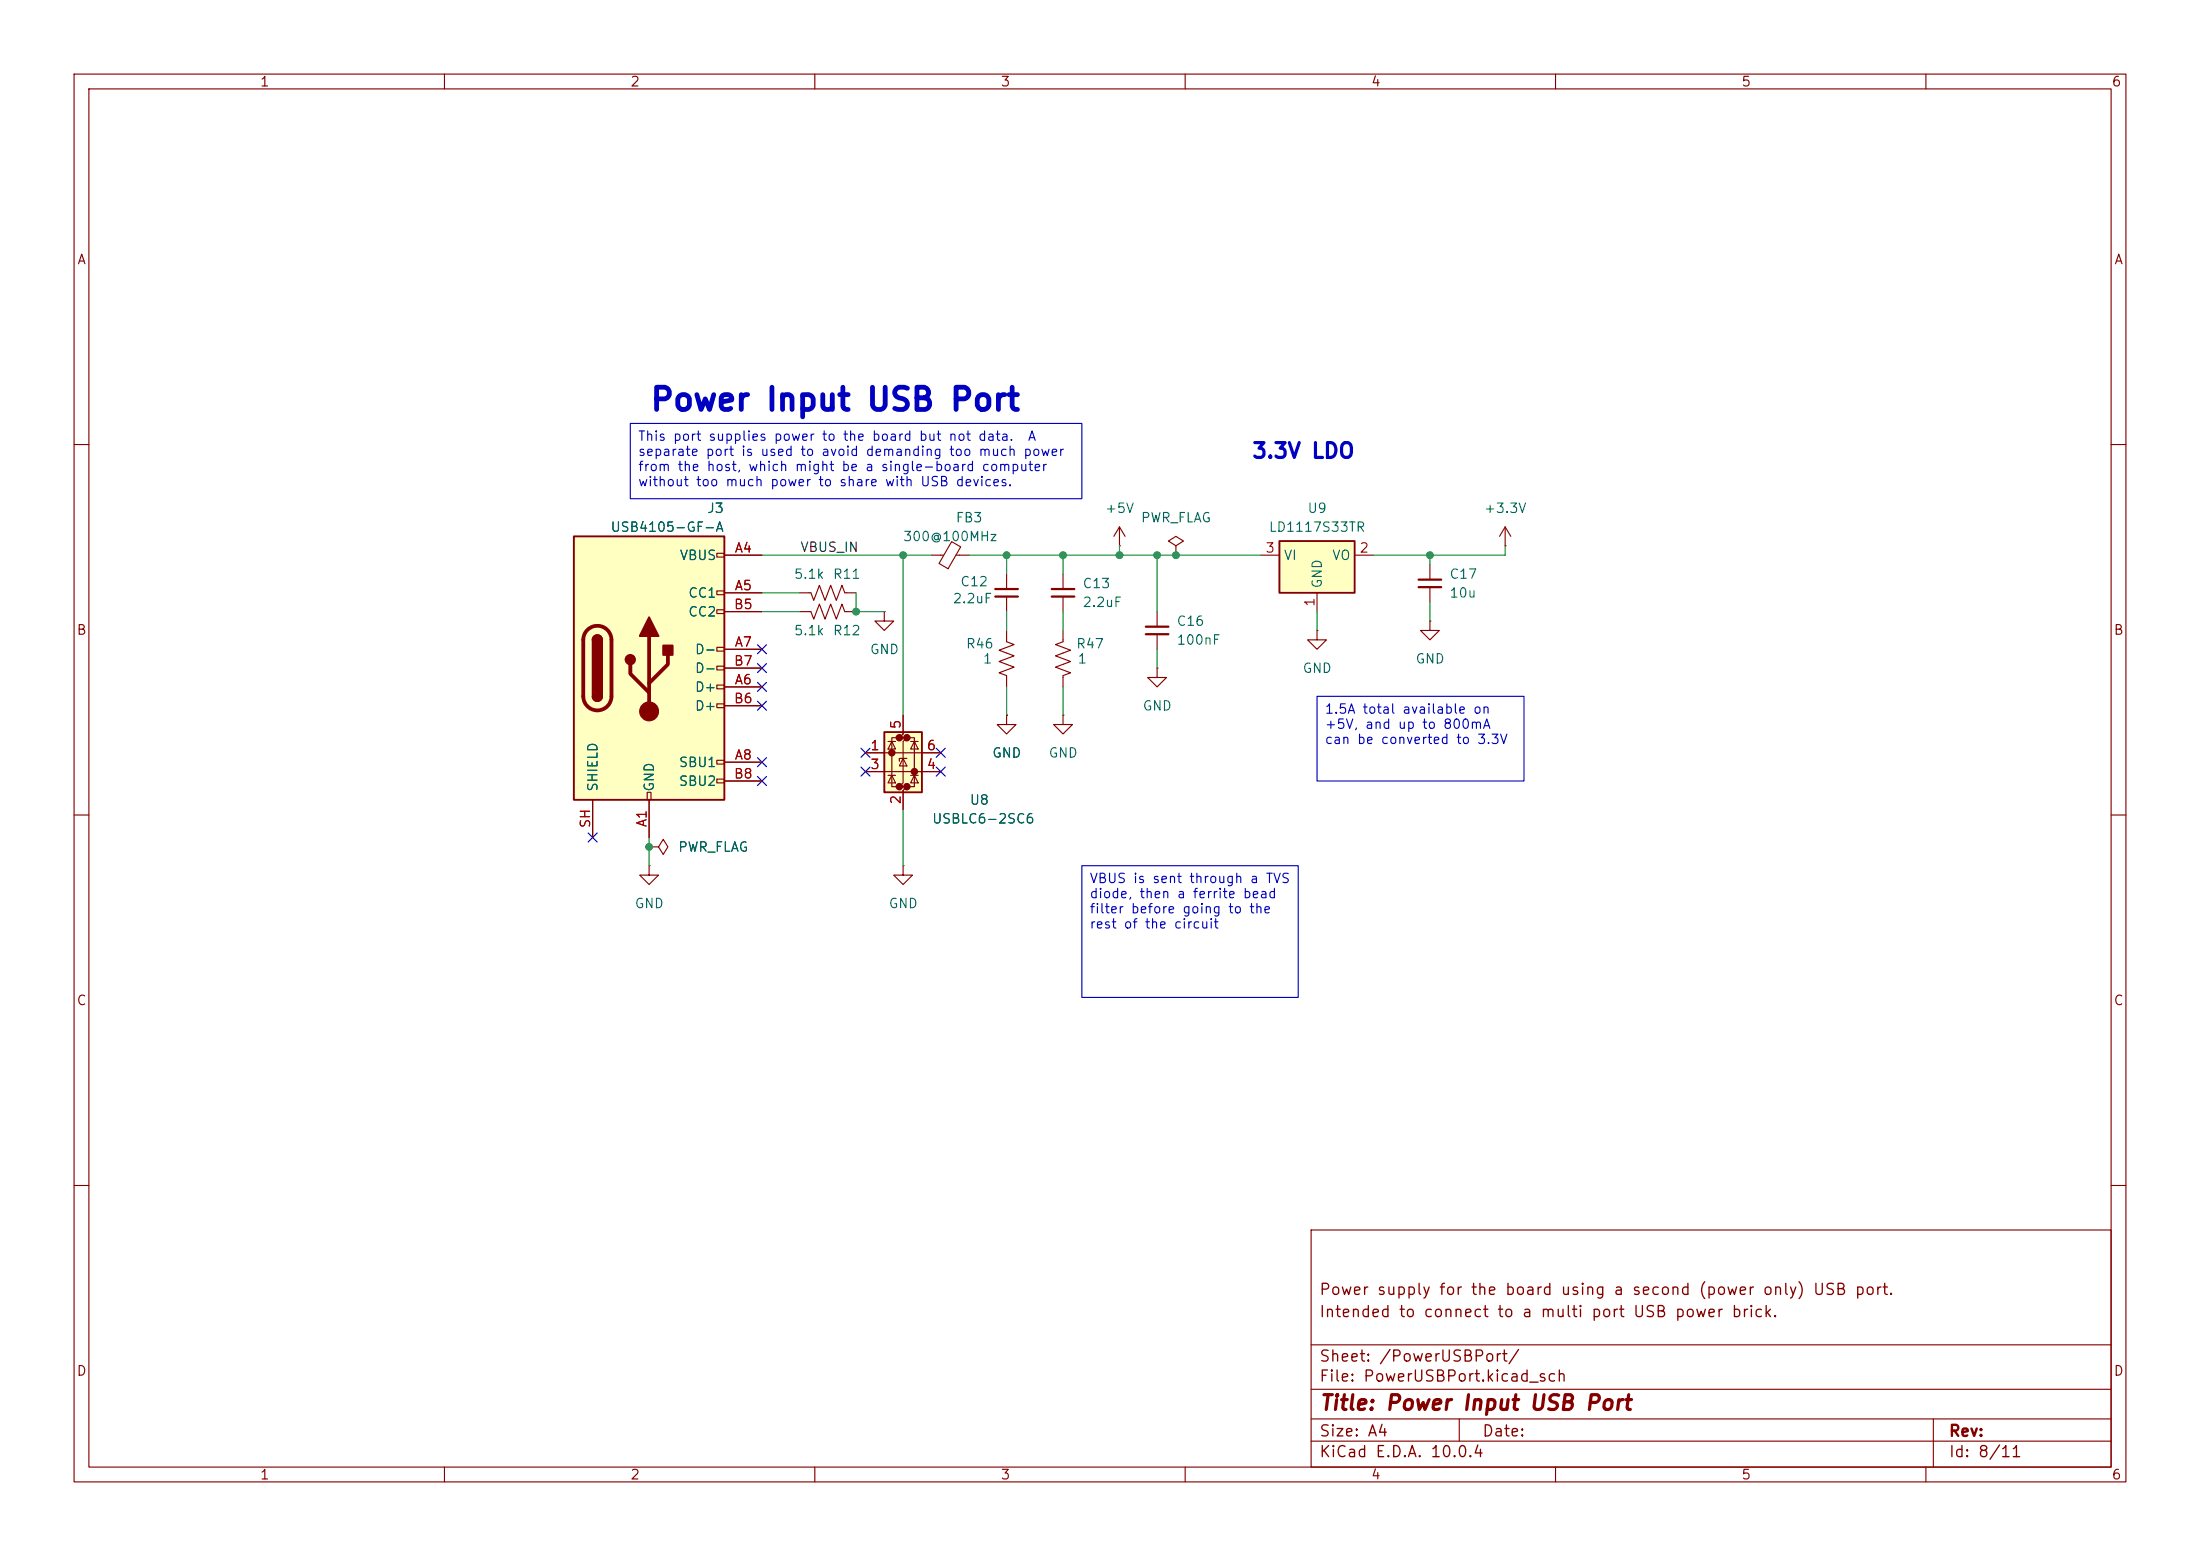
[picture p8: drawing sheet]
<svg xmlns="http://www.w3.org/2000/svg" width="297mm" height="210mm" viewBox="0 0 297 210" stroke-linecap="round" stroke-linejoin="round" font-family="sans-serif">
<g fill="none" stroke="#840000" stroke-width=".15">
<path d="M10 10h277v190h-277zM12 12h273v186h-273zM60 10v2M110 10v2M160 10v2M210 10v2M260 10v2M10 60h2M135.9 77.5v2M285 60h2M107.9 80h1.6l.4 1 .7-2 .8 2 .7-2 .8 2 .8-2 .3 1h1.6M107.9 82.6h1.6l.4 1 .7-2.1 .8 2.1 .7-2.1 .8 2.1 .8-2.1 .3 1.1h1.6"/>
<path d="M119.4 82.6v1.2h-1.3l1.3 1.3 1.2-1.3h-1.2M119.4 82.6h.1M135.9 80.5v2.1M156.2 90.2v1.2h1.3l-1.3 1.3-1.3-1.3h1.3M156.2 90.2h.1M10 110h2M285 110h2M10 160h2M177 166h108v32h-108zM285 160h2M60 198v2M110 198v2"/>
<path d="M160 198v2M177 194.5h108M177 191.5h108M177 187.5h108M177 181.5h108M197 191.5v3M210 198v2M260 198v2M261 191.5v6.5"/>
</g>
<path d="M134.4 79.5h3M134.4 80.5h3" fill="none" stroke="#840000" stroke-width=".3"/>
<path d="M119.4 98.8h5.1v8.1h-5.1z" fill="#ffffc2"/>
<g fill="#840000" stroke="#840000" stroke-width=".51">
<circle cx="120.4" cy="101.6" r=".25"/>
<circle cx="121.4" cy="99.6" r=".25"/>
<circle cx="121.4" cy="106.2" r=".25"/>
<circle cx="122.4" cy="99.6" r=".25"/>
<circle cx="122.4" cy="106.2" r=".25"/>
<circle cx="123.4" cy="104.1" r=".25"/>
</g>
<g fill="none" stroke="#840000" stroke-width=".15">
<path d="M121.4 99.6h-1v6.6h1M121.9 96.5v2.6l-.5 .5h1l-.5 .5v5.6l-.5 .5h1l-.5 .5v2.5M122.4 99.6h1v6.6h-1M87.6 114.3h1.3l.6-1 .7 1-.7 1-.6-1M87.6 114.3h.1M87.6 116.8v1.3h-1.2l1.2 1.3 1.3-1.3h-1.3M87.6 116.8h.1M116.8 101.6h10.2M116.8 104.1h10.2M119.9 104.6h1M119.9 100.1h1M120.4 100.1l.5 1h-1z"/>
<path d="M120.4 104.6l.5 1.1h-1zM121.9 102.4l.5 1h-1zM122.4 102.4h-1v.3M122.9 104.6h1.1M122.9 100.1h1.1M123.4 100.1l.6 1h-1.1zM123.4 104.6l.6 1.1h-1.1z"/>
</g>
<path d="M119.4 98.8h5.1v8.1h-5.1z" fill="none" stroke="#840000" stroke-width=".25"/>
<path d="M172.7 73h10.2v7h-10.2z" fill="#ffffc2"/>
<path d="M172.7 73h10.2v7h-10.2z" fill="none" stroke="#840000" stroke-width=".25"/>
<g fill="none" stroke="#840000" stroke-width=".15">
<path d="M143.5 77.5v2M151.1 73.7h.1M151.1 71.1l-.7 1.3M151.1 71.1l.8 1.3M151.1 71.1v2.6M158.7 73.7l1.1-.7-1.1-.6-1 .6 1 .7v1.2M158.7 74.9h.1M170.2 74.9h2.5M182.9 74.9h2.5M193 76.2v2M193 79.2v2.1M203.2 73.7h.1"/>
<path d="M203.2 71.1l-.8 1.3M203.2 71.1l.8 1.3M203.2 71.1v2.6M135.9 85.1v1.5l1 .4-2 .8 2 .7-2 .8 2 .7-2 .8 1 .4v1.5M143.5 85.1v1.5l-1 .4 2 .8-2 .7 2 .8-2 .7 2 .8-1 .4v1.5M143.5 80.5v2.1M156.2 82.6v2M156.2 85.6v2M177.8 85.1v1.3h1.3l-1.3 1.2-1.3-1.2h1.3M177.8 85.1h.1M177.8 80v2.6M193 83.8v1.3h1.3l-1.3 1.3-1.2-1.3h1.2"/>
<path d="M193 83.8h.1M121.9 116.8v1.3h-1.3l1.3 1.3 1.3-1.3h-1.3M121.9 116.8h.1"/>
</g>
<path d="M142 79.5h3M191.5 79.2h3.1M191.5 78.2h3.1M142 80.5h3M154.7 85.6h3M154.7 84.6h3" fill="none" stroke="#840000" stroke-width=".3"/>
<path d="M77.5 72.4h20.3v35.6h-20.3z" fill="#ffffc2"/>
<g fill="none" stroke="#840000" stroke-width=".15">
<path d="M96.8 74.7h1v.5h-1zM96.8 79.8h1v.5h-1zM97.8 74.9h5.1M125.7 74.9h1.7M128.5 73.1l1.2 .7-1.7 3-1.2-.8zM129.1 74.9h1.7M96.8 82.3h1v.5h-1zM96.8 87.4h1v.5h-1zM96.8 89.9h1v.5h-1zM96.8 92.5h1v.5h-1zM96.8 95h1v.5h-1zM97.8 80h5.1"/>
<path d="M97.8 92.7h5.1M97.8 87.6h5.1M97.8 82.6h5.1M97.8 95.3h5.1M97.8 90.2h5.1M121.9 96.5v2.6M135.9 96.5v1.3h1.3l-1.3 1.3-1.3-1.3h1.3M135.9 96.5h.1M143.5 96.5v1.3h1.3l-1.3 1.3-1.3-1.3h1.3M143.5 96.5h.1M80 108v5M87.4 106.9h.5v1.1h-.5z"/>
<path d="M87.6 114.3h.1M87.6 108v5M96.8 102.6h1v.5h-1zM96.8 105.2h1v.5h-1zM97.8 102.9h5.1M97.8 105.4h5.1M116.8 101.6h2.6M116.8 104.1h2.6M121.9 106.7v2.5M124.5 101.6h2.5M124.5 104.1h2.5"/>
</g>
<path d="M77.5 72.4h20.3v35.6h-20.3zM80 86.4a.64 .64 0 0 1 .6-.7 .64 .64 0 0 1 .7 .7M80 94a.64 .64 0 0 0 .6 .6 .64 .64 0 0 0 .7-.6" fill="none" stroke="#840000" stroke-width=".25"/>
<path d="M79.3 85a1.9 1.9 0 0 1 2.1-.4 1.9 1.9 0 0 1 1.1 1.8v7.6a1.91 1.91 0 0 1-1.9 1.9 1.91 1.91 0 0 1-1.9-1.9v-7.6a1.9 1.9 0 0 1 .6-1.4zM85.1 89.7v1.2l2.5 2.6M87.6 85.9v10.1M90.2 88.4v1.3l-2.6 2.5" fill="none" stroke="#840000" stroke-width=".51"/>
<g fill="#840000" stroke="#840000" stroke-width=".25">
<path d="M80 86.4h1.3v7.6h-1.3z"/>
<path d="M80.2 85.9a.64 .64 0 0 1 .7-.1 .64 .64 0 0 1 .4 .6h-1.3z"/>
<path d="M80 94h1.3a.64 .64 0 0 1-.7 .6 .64 .64 0 0 1-.6-.6z"/>
<path d="M87.6 83.3l1.3 2.6h-2.5z"/>
<path d="M89.5 87.1h1.3v1.3h-1.3z"/>
<circle cx="85.1" cy="89" r=".63"/>
</g>
<circle cx="87.6" cy="96" r="1.27" fill="#840000" stroke="#840000" stroke-width=".15"/>
<g fill="none" stroke="#009600" stroke-width=".15">
<path d="M102.9 74.9h22.8M121.9 74.9v21.6M130.8 74.9h39.4M135.9 74.9v2.6M143.5 74.9v2.6M151.1 73.7v1.2M156.2 74.9v7.7M193 74.9v1.3M203.2 73.7v1.2h-17.8M102.9 82.6h5M102.9 80h5M115.6 80v2.6h3.8"/>
<path d="M135.9 82.6v2.5M135.9 92.7v3.8M143.5 82.6v2.5M143.5 92.7v3.8M156.2 87.6v2.6M177.8 82.6v2.5M193 81.3v2.5M87.6 113v3.8M121.9 109.2v7.6"/>
</g>
<g fill="none" stroke="#000084" stroke-width=".15">
<path d="M102.3 92.1l1.2 1.2M102.3 87l1.2 1.2M102.3 94.6l1.2 1.3M102.3 89.6l1.2 1.2M103.5 92.1l-1.2 1.2M103.5 87l-1.2 1.2M103.5 94.6l-1.2 1.3M103.5 89.6l-1.2 1.2M79.4 112.4l1.2 1.2M80.6 112.4l-1.2 1.2M102.3 102.3l1.2 1.2M102.3 104.8l1.2 1.2"/>
<path d="M103.5 102.3l-1.2 1.2M103.5 104.8l-1.2 1.2M116.2 103.5l1.2 1.2M116.2 101l1.2 1.2M117.4 103.5l-1.2 1.2M117.4 101l-1.2 1.2M126.4 103.5l1.2 1.2M126.4 101l1.2 1.2M127.6 103.5l-1.2 1.2M127.6 101l-1.2 1.2"/>
</g>
<path d="M85.1 57.2h60.9v10.1h-60.9zM177.8 94h27.9v11.4h-27.9zM146 116.8h29.3v17.8h-29.3z" fill="none" stroke="#0000c2" stroke-width=".15"/>
<g fill="#009600" stroke="#009600" stroke-width=".14">
<circle cx="121.9" cy="74.9" r=".46"/>
<circle cx="143.5" cy="74.9" r=".46"/>
<circle cx="135.9" cy="74.9" r=".46"/>
<circle cx="115.6" cy="82.6" r=".46"/>
<circle cx="87.6" cy="114.3" r=".46"/>
<circle cx="158.7" cy="74.9" r=".46"/>
<circle cx="151.1" cy="74.9" r=".46"/>
<circle cx="156.2" cy="74.9" r=".46"/>
<circle cx="193" cy="74.9" r=".46"/>
</g>
<text font-size="3" fill="#0000c2" x="87.6" y="56.2">Power Input USB Port</text>
<text font-size="2" fill="#0000c2" x="168.9" y="62.3">3.3V LDO</text>
<text font-size="2" fill="#840000" x="178" y="190.8">Title: Power Input USB Port</text>
<g font-size="1.5" fill="#840000">
<text x="178" y="178.2">Intended to connect to a multi port USB power brick.</text>
<text x="178" y="175.2">Power supply for the board using a second (power only) USB port.</text>
<text x="178" y="184.2">Sheet: /PowerUSBPort/</text>
<text x="178" y="186.9">File: PowerUSBPort.kicad_sch</text>
<text x="178" y="197.1">KiCad E.D.A. 10.0.4</text>
<text x="178" y="194.3">Size: A4</text>
<text x="200" y="194.3">Date:</text>
<text x="263" y="194.3">Rev:</text>
<text x="263" y="197.1">Id: 8/11</text>
</g>
<g font-size="1.3" fill="#840000">
<text x="35" y="12">1</text>
<text x="85" y="12">2</text>
<text x="135" y="12">3</text>
<text x="185" y="12">4</text>
<text x="235" y="12">5</text>
<text x="285" y="12">6</text>
<text x="10.3" y="36">A</text>
<text x="285.3" y="36">A</text>
<text x="10.3" y="86">B</text>
<text x="285.3" y="86">B</text>
<text x="10.3" y="136">C</text>
<text x="285.3" y="136">C</text>
<text x="10.3" y="186">D</text>
<text x="285.3" y="186">D</text>
<text x="35" y="200">1</text>
<text x="85" y="200">2</text>
<text x="135" y="200">3</text>
<text x="185" y="200">4</text>
<text x="235" y="200">5</text>
<text x="285" y="200">6</text>
</g>
<g font-size="1.3" fill="#0000c2">
<text x="86" y="59.8">This port supplies power to the board but not data.</text>
<text x="138.7" y="59.8">A</text>
<text x="86" y="61.9">separate port is used to avoid demanding too much power</text>
<text x="86" y="63.9">from the host, which might be a single-board computer</text>
<text x="86" y="66">without too much power to share with USB devices.</text>
<text x="178.8" y="96.6">1.5A total available on</text>
<text x="178.8" y="98.7">+5V, and up to 800mA</text>
<text x="178.8" y="100.7">can be converted to 3.3V</text>
<text x="147" y="119.5">VBUS is sent through a TVS</text>
<text x="147" y="121.6">diode, then a ferrite bead</text>
<text x="147" y="123.6">filter before going to the</text>
<text x="147" y="125.6">rest of the circuit</text>
</g>
<g font-size="1.3" fill="#006464">
<text x="95.4" y="69.6">J3</text>
<text x="128.9" y="70.8">FB3</text>
<text x="149.1" y="69.6">+5V</text>
<text x="153.9" y="70.8">PWR_FLAG</text>
<text x="176.4" y="69.6">U9</text>
<text x="200.3" y="69.6">+3.3V</text>
<text x="82.3" y="72.1">USB4105-GF-A</text>
<text x="91.7" y="75.9">VBUS</text>
<text x="121.8" y="73.4">300@100MHz</text>
<text x="171.2" y="72.1">LD1117S33TR</text>
<text x="173.2" y="75.9">VI</text>
<text x="179.7" y="75.9">VO</text>
<text x="92.8" y="81">CC1</text>
<text x="92.8" y="83.5">CC2</text>
<text x="107.1" y="78.4">5.1k</text>
<text x="112.4" y="78.4">R11</text>
<text x="128.5" y="81.7">2.2uF</text>
<text x="129.5" y="79.5">C12</text>
<text x="146.1" y="79.7">C13</text>
<text x="146.1" y="82.2">2.2uF</text>
<text x="178.8" y="79.5" transform="rotate(-90 178.8 79.5)">GND</text>
<text x="195.6" y="78.4">C17</text>
<text x="195.6" y="81">10u</text>
<text x="93.7" y="88.6">D-</text>
<text x="107.1" y="86.1">5.1k</text>
<text x="112.4" y="86.1">R12</text>
<text x="117.3" y="88.6">GND</text>
<text x="130.3" y="87.8">R46</text>
<text x="132.6" y="89.9">1</text>
<text x="145.2" y="87.8">R47</text>
<text x="145.4" y="89.9">1</text>
<text x="158.8" y="87.3">100nF</text>
<text x="158.8" y="84.8">C16</text>
<text x="191" y="89.9">GND</text>
<text x="93.7" y="93.7">D+</text>
<text x="93.7" y="91.1">D-</text>
<text x="175.8" y="91.1">GND</text>
<text x="93.7" y="96.2">D+</text>
<text x="154.2" y="96.2">GND</text>
<text x="81" y="106.9" transform="rotate(-90 81 106.9)">SHIELD</text>
<text x="88.6" y="106.9" transform="rotate(-90 88.6 106.9)">GND</text>
<text x="91.6" y="103.8">SBU1</text>
<text x="91.6" y="106.4">SBU2</text>
<text x="133.9" y="102.6">GND</text>
<text x="141.5" y="102.6">GND</text>
<text x="125.7" y="111.5">USBLC6-2SC6</text>
<text x="130.8" y="108.9">U8</text>
<text x="91.4" y="115.3">PWR_FLAG</text>
<text x="85.6" y="122.9">GND</text>
<text x="119.9" y="122.9">GND</text>
</g>
<g font-size="1.3" fill="#a90000">
<text x="99.1" y="74.9">A4</text>
<text x="170.7" y="74.9">3</text>
<text x="183.4" y="74.9">2</text>
<text x="99" y="82.5">B5</text>
<text x="99.1" y="80">A5</text>
<text x="177.8" y="82" transform="rotate(-90 177.8 82)">1</text>
<text x="99.1" y="87.6">A7</text>
<text x="99" y="95.2">B6</text>
<text x="99" y="90.1">B7</text>
<text x="99.1" y="92.7">A6</text>
<text x="117.4" y="101.6">1</text>
<text x="121.9" y="98.5" transform="rotate(-90 121.9 98.5)">5</text>
<text x="125" y="101.6">6</text>
<text x="99" y="105.4">B8</text>
<text x="99.1" y="102.8">A8</text>
<text x="117.4" y="104.1">3</text>
<text x="125" y="104.1">4</text>
<text x="80" y="111.9" transform="rotate(-90 80 111.9)">SH</text>
<text x="87.6" y="111.7" transform="rotate(-90 87.6 111.7)">A1</text>
<text x="121.9" y="108.7" transform="rotate(-90 121.9 108.7)">2</text>
</g>
<text font-size="1.3" fill="#0f0f0f" x="107.9" y="74.8">VBUS_IN</text>
</svg>
